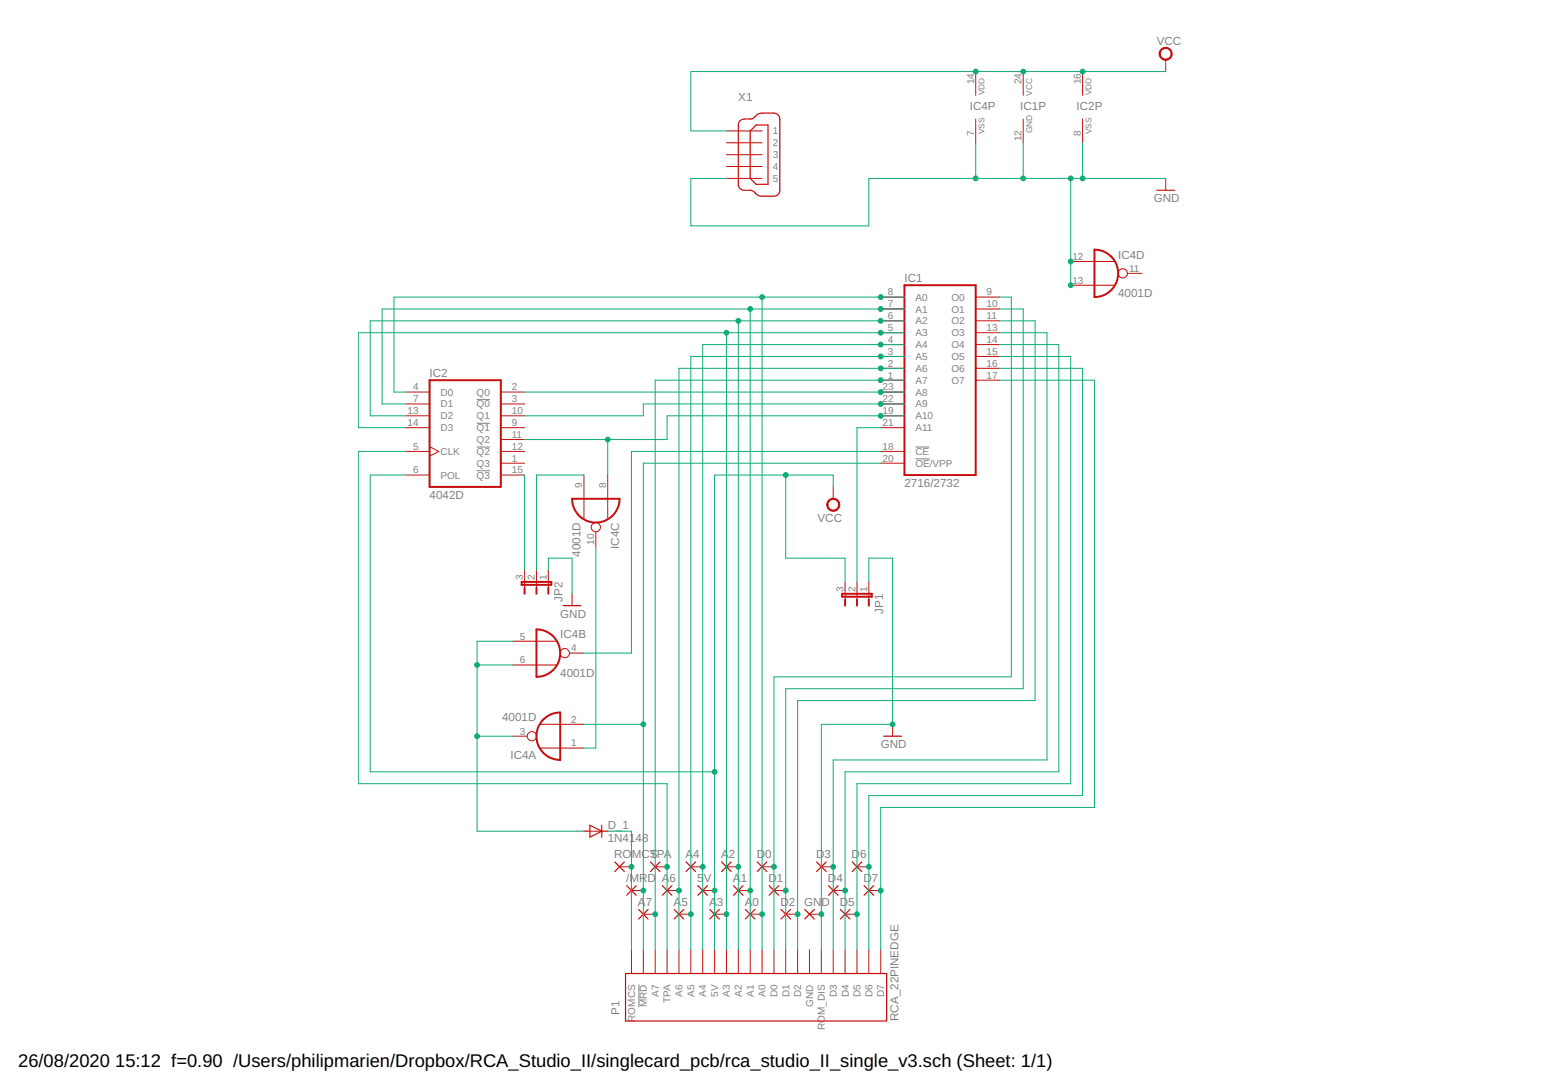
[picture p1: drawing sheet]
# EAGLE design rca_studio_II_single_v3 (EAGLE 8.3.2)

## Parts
5V  WIREPAD2,15/1,0  [2,15/1,0]
/MRD  WIREPAD2,15/1,0  [2,15/1,0]
A0  WIREPAD2,15/1,0  [2,15/1,0]
A1  WIREPAD2,15/1,0  [2,15/1,0]
A2  WIREPAD2,15/1,0  [2,15/1,0]
A3  WIREPAD2,15/1,0  [2,15/1,0]
A4  WIREPAD2,15/1,0  [2,15/1,0]
A5  WIREPAD2,15/1,0  [2,15/1,0]
A6  WIREPAD2,15/1,0  [2,15/1,0]
A7  WIREPAD2,15/1,0  [2,15/1,0]
D0  WIREPAD2,15/1,0  [2,15/1,0]
D1  WIREPAD2,15/1,0  [2,15/1,0]
D2  WIREPAD2,15/1,0  [2,15/1,0]
D3  WIREPAD2,15/1,0  [2,15/1,0]
D4  WIREPAD2,15/1,0  [2,15/1,0]
D5  WIREPAD2,15/1,0  [2,15/1,0]
D6  WIREPAD2,15/1,0  [2,15/1,0]
D7  WIREPAD2,15/1,0  [2,15/1,0]
D_1  1N4148  1N4148DO35-7  [DO35-7]
GND  WIREPAD2,15/1,0  [2,15/1,0]
IC1  2716/2732  2732  [DIL24]
IC2  4042D  [SO16]
IC4  4001D  [SO14]
JP1  JP2E  [JP2]
JP2  JP2E  [JP2]
P1  RCA_22PINEDGE  [RCA_22PINEDGE]
ROMCS  WIREPAD2,15/1,0  [2,15/1,0]
TPA  WIREPAD2,15/1,0  [2,15/1,0]
X1  MINI-USB-32005-301  [32005-301]

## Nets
01: D1.1(P) IC1.10(O1) P1.9(D1)
/MRD: /MRD.1(P) IC1.20(!OE!/VPP) IC4.2(A:I1) P1.21(!MRD)
A0: A0.1(P) IC1.8(A0) IC2.4(D0) P1.11(A0)
A1: A1.1(P) IC1.7(A1) IC2.7(D1) P1.12(A1)
A2: A2.1(P) IC1.6(A2) IC2.13(D2) P1.13(A2)
A3: A3.1(P) IC1.5(A3) IC2.14(D3) P1.14(A3)
A4: A4.1(P) IC1.4(A4) P1.16(A4)
A5: A5.1(P) IC1.3(A5) P1.17(A5)
A6: A6.1(P) IC1.2(A6) P1.18(A6)
A7: A7.1(P) IC1.1(A7) P1.20(A7)
A8: IC1.23(A8) IC2.2(Q0)
A9: IC1.22(A9) IC2.10(Q1)
A10: IC1.19(A10) IC2.11(Q2) IC4.8(C:I0)
A11: IC1.21(A11) JP1.2
D0: D0.1(P) IC1.9(O0) P1.10(D0)
D2: D2.1(P) IC1.11(O2) P1.8(D2)
D3: D3.1(P) IC1.13(O3) P1.5(D3)
D4: D4.1(P) IC1.14(O4) P1.4(D4)
D5: D5.1(P) IC1.15(O5) P1.3(D5)
D6: D6.1(P) IC1.16(O6) P1.2(D6)
D7: D7.1(P) IC1.17(O7) P1.1(D7)
GND: GND.1(P) IC1.12(GND) IC2.8(VSS) IC4.7(P:VSS) IC4.12(D:I0) IC4.13(D:I1) JP1.1 JP2.1 P1.6(ROM_DIS) X1.5
N$1: IC4.1(A:I0) IC4.10(C:O)
N$2: IC4.9(C:I1) JP2.2
N$3: IC1.18(!CE) IC4.4(B:O)
N$21: D_1.A IC4.3(A:O) IC4.5(B:I0) IC4.6(B:I1)
N$23: IC2.15(!Q3) JP2.3
ROMCS: D_1.C P1.22(ROMCS) ROMCS.1(P)
TPA: IC2.5(CLK) P1.19(TPA) TPA.1(P)
VCC: 5V.1(P) IC1.24(VCC) IC2.6(POL) IC2.16(VDD) IC4.14(P:VDD) JP1.3 P1.15(5V) X1.1
Unconnected: IC2.1(Q3) IC2.3(!Q0) IC2.9(!Q1) IC2.12(!Q2) IC4.11(D:O) P1.7(GND) X1.2 X1.3 X1.4
